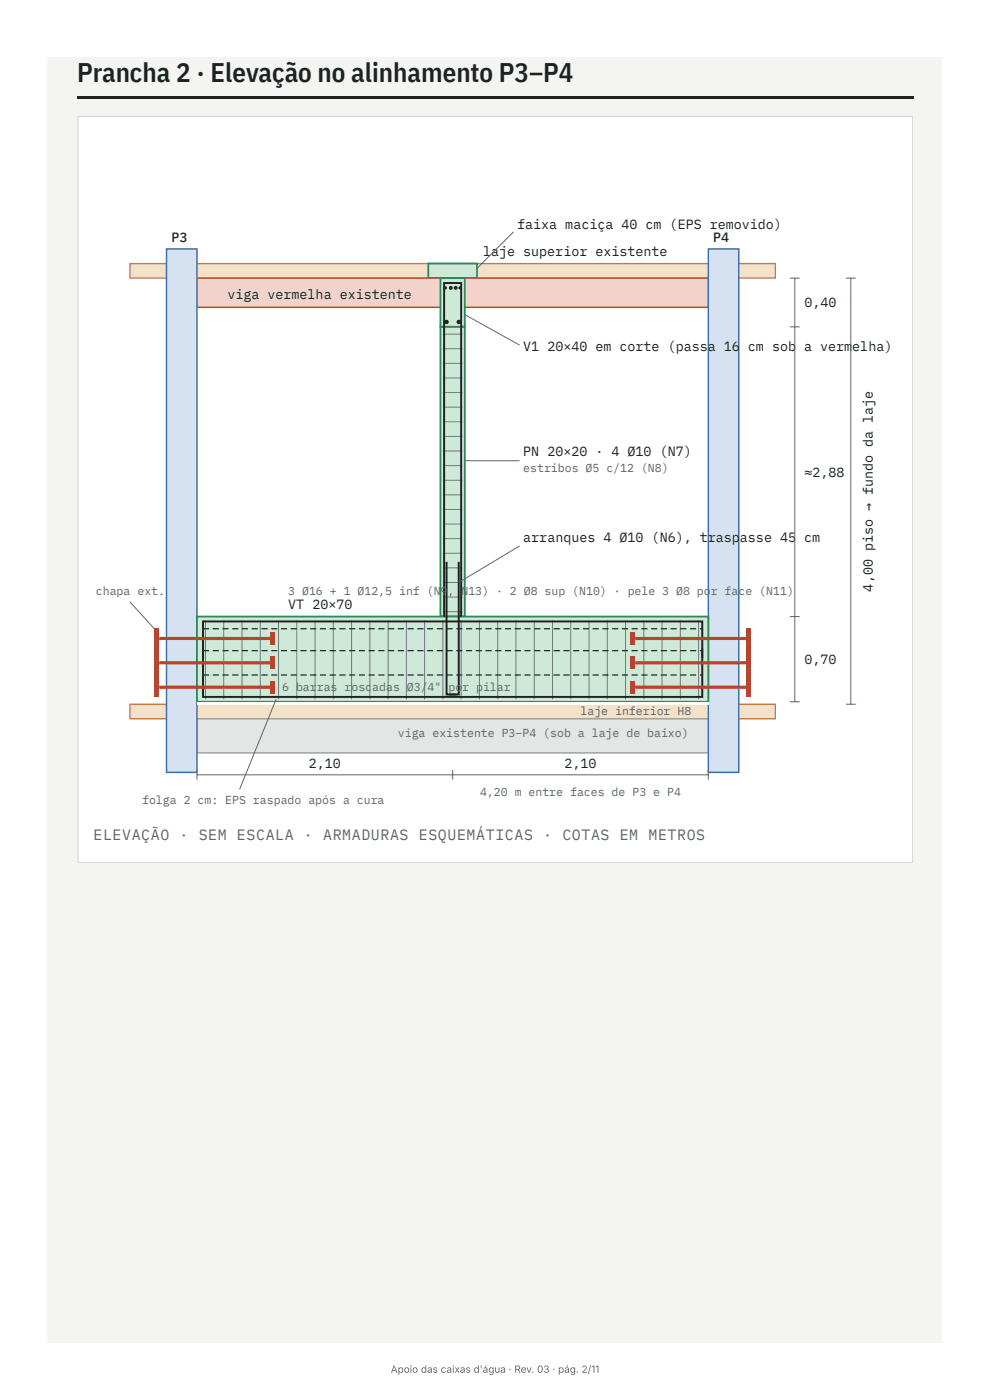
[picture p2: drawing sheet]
<svg xmlns="http://www.w3.org/2000/svg" width="210mm" height="297mm" viewBox="0 0 210 297" stroke-linecap="round" stroke-linejoin="round" font-family="sans-serif">
<path d="M10.1 12.2h189.9v273h-189.9z" fill="#f4f5f3"/>
<path d="M16.4 20.4h177.5v.5h-177.5z" fill="#1c2321"/>
<path d="M16.4 24.6h177.5v158.8h-177.5z" fill="#fff"/>
<path d="M16.5 24.7h177.3v158.5h-177.3z" fill="none" stroke="#d5dad7" stroke-width=".26"/>
<path d="M27.6 56h137v3.1h-137z" fill="#f3e2c8"/>
<path d="M27.6 56h137v3.1h-137z" fill="none" stroke="#c9822e" stroke-width=".26"/>
<path d="M90.9 56h10.4v3.1h-10.4z" fill="#cfe9d9"/>
<path d="M90.9 56h10.4v3.1h-10.4z" fill="none" stroke="#2f8a57" stroke-width=".39"/>
<path d="M41.8 59.1h108.6v6.2h-108.6z" fill="#f1d3cc"/>
<path d="M41.8 59.1h108.6v6.2h-108.6z" fill="none" stroke="#b8432f" stroke-width=".31"/>
<path d="M27.6 149.6h137v3.1h-137z" fill="#f3e2c8"/>
<path d="M27.6 149.6h137v3.1h-137z" fill="none" stroke="#c9822e" stroke-width=".26"/>
<path d="M41.8 152.7h108.6v7.2h-108.6z" fill="#e3e6e4"/>
<path d="M41.8 152.7h108.6v7.2h-108.6z" fill="none" stroke="#8a918e" stroke-width=".26"/>
<path d="M35.4 52.9h6.4v111.2h-6.4z" fill="#d6e2f2"/>
<path d="M35.4 52.9h6.4v111.2h-6.4z" fill="none" stroke="#3c6fb0" stroke-width=".31"/>
<path d="M150.4 52.9h6.5v111.2h-6.5z" fill="#d6e2f2"/>
<path d="M150.4 52.9h6.5v111.2h-6.5z" fill="none" stroke="#3c6fb0" stroke-width=".31"/>
<path d="M93.5 59.1h5.2v10.3h-5.2z" fill="#cfe9d9"/>
<path d="M93.5 59.1h5.2v10.3h-5.2z" fill="none" stroke="#2f8a57" stroke-width=".39"/>
<path d="M93.5 69.4h5.2v61.6h-5.2z" fill="#cfe9d9"/>
<path d="M93.5 69.4h5.2v61.6h-5.2z" fill="none" stroke="#2f8a57" stroke-width=".39"/>
<path d="M41.8 131h108.6v18.1h-108.6z" fill="#cfe9d9"/>
<path d="M41.8 131h108.6v18.1h-108.6z" fill="none" stroke="#2f8a57" stroke-width=".39"/>
<path d="M41.8 149.1h108.6v.5h-108.6z" fill="#fff"/>
<g fill="none" stroke="#1c2321" stroke-width=".21">
<path d="M94.1 77.2h4.1M94.1 74.1h4.1M94.1 71h4.1M94.1 98.9h4.1M94.1 95.8h4.1M94.1 92.7h4.1M94.1 89.6h4.1M94.1 86.5h4.1M94.1 83.4h4.1M94.1 80.3h4.1M94.1 117.5h4.1M94.1 114.4h4.1"/>
<path d="M94.1 111.3h4.1M94.1 108.2h4.1M94.1 105.1h4.1M94.1 102h4.1M43.6 131.7v16.8M47.5 131.7v16.8M51.4 131.7v16.8M55.3 131.7v16.8M59.1 131.7v16.8M63 131.7v16.8M66.9 131.7v16.8M70.8 131.7v16.8"/>
<path d="M74.7 131.7v16.8M78.5 131.7v16.8M82.4 131.7v16.8M86.3 131.7v16.8M90.2 131.7v16.8M94.1 131.7v16.8M94.1 129.9h4.1M94.1 126.8h4.1M94.1 123.7h4.1M94.1 120.6h4.1M97.9 131.7v16.8M101.8 131.7v16.8"/>
<path d="M105.7 131.7v16.8M109.6 131.7v16.8M113.4 131.7v16.8M117.3 131.7v16.8M121.2 131.7v16.8M125.1 131.7v16.8M129 131.7v16.8M132.8 131.7v16.8M136.7 131.7v16.8M140.6 131.7v16.8M144.5 131.7v16.8M148.3 131.7v16.8"/>
</g>
<path d="M43.1 137.7v10.3h106v-10.3M43.1 139.7v-7.7h106v7.7" fill="none" stroke="#1c2321" stroke-width=".41"/>
<path d="M43.1 143.2h1.3v.3h-1.3zM45.2 143.2h1.3v.3h-1.3zM47.3 143.2h1.2v.3h-1.2zM49.3 143.2h1.3v.3h-1.3zM51.4 143.2h1.3v.3h-1.3zM53.5 143.2h1.2v.3h-1.2zM55.5 143.2h1.3v.3h-1.3zM57.6 143.2h1.3v.3h-1.3zM59.7 143.2h1.3v.3h-1.3zM61.7 143.2h1.3v.3h-1.3zM63.8 143.2h1.3v.3h-1.3zM65.9 143.2h1.3v.3h-1.3zM67.9 143.2h1.3v.3h-1.3zM70 143.2h1.3v.3h-1.3zM72.1 143.2h1.3v.3h-1.3zM74.1 143.2h1.3v.3h-1.3zM76.2 143.2h1.3v.3h-1.3zM78.3 143.2h1.3v.3h-1.3zM80.3 143.2h1.3v.3h-1.3zM82.4 143.2h1.3v.3h-1.3zM84.5 143.2h1.3v.3h-1.3zM86.6 143.2h1.2v.3h-1.2zM88.6 143.2h1.3v.3h-1.3zM90.7 143.2h1.3v.3h-1.3zM92.8 143.2h1.3v.3h-1.3zM94.8 143.2h1.3v.3h-1.3zM96.9 143.2h1.3v.3h-1.3zM99 143.2h1.3v.3h-1.3zM101 143.2h1.3v.3h-1.3zM103.1 143.2h1.3v.3h-1.3zM105.2 143.2h1.3v.3h-1.3zM107.2 143.2h1.3v.3h-1.3zM109.3 143.2h1.3v.3h-1.3zM111.4 143.2h1.3v.3h-1.3zM113.4 143.2h1.3v.3h-1.3zM115.5 143.2h1.3v.3h-1.3zM117.6 143.2h1.3v.3h-1.3zM119.6 143.2h1.3v.3h-1.3zM121.7 143.2h1.3v.3h-1.3zM123.8 143.2h1.3v.3h-1.3zM125.9 143.2h1.2v.3h-1.2zM127.9 143.2h1.3v.3h-1.3zM130 143.2h1.3v.3h-1.3zM132.1 143.2h1.3v.3h-1.3zM134.1 143.2h1.3v.3h-1.3zM136.2 143.2h1.3v.3h-1.3zM138.3 143.2h1.3v.3h-1.3zM140.3 143.2h1.3v.3h-1.3zM142.4 143.2h1.3v.3h-1.3zM144.5 143.2h1.3v.3h-1.3zM146.5 143.2h1.3v.3h-1.3zM148.6 143.2h.5v.3h-.5zM43.1 138.1h1.3v.2h-1.3zM45.2 138.1h1.3v.2h-1.3zM47.3 138.1h1.2v.2h-1.2zM49.3 138.1h1.3v.2h-1.3zM51.4 138.1h1.3v.2h-1.3zM53.5 138.1h1.2v.2h-1.2zM55.5 138.1h1.3v.2h-1.3zM57.6 138.1h1.3v.2h-1.3zM59.7 138.1h1.3v.2h-1.3zM61.7 138.1h1.3v.2h-1.3zM63.8 138.1h1.3v.2h-1.3zM65.9 138.1h1.3v.2h-1.3zM67.9 138.1h1.3v.2h-1.3zM70 138.1h1.3v.2h-1.3zM72.1 138.1h1.3v.2h-1.3zM74.1 138.1h1.3v.2h-1.3zM76.2 138.1h1.3v.2h-1.3zM78.3 138.1h1.3v.2h-1.3zM80.3 138.1h1.3v.2h-1.3zM82.4 138.1h1.3v.2h-1.3zM84.5 138.1h1.3v.2h-1.3zM86.6 138.1h1.2v.2h-1.2zM88.6 138.1h1.3v.2h-1.3zM90.7 138.1h1.3v.2h-1.3zM92.8 138.1h1.3v.2h-1.3zM94.8 138.1h1.3v.2h-1.3zM96.9 138.1h1.3v.2h-1.3zM99 138.1h1.3v.2h-1.3zM101 138.1h1.3v.2h-1.3zM103.1 138.1h1.3v.2h-1.3zM105.2 138.1h1.3v.2h-1.3zM107.2 138.1h1.3v.2h-1.3zM109.3 138.1h1.3v.2h-1.3zM111.4 138.1h1.3v.2h-1.3zM113.4 138.1h1.3v.2h-1.3zM115.5 138.1h1.3v.2h-1.3zM117.6 138.1h1.3v.2h-1.3zM119.6 138.1h1.3v.2h-1.3zM121.7 138.1h1.3v.2h-1.3zM123.8 138.1h1.3v.2h-1.3zM125.9 138.1h1.2v.2h-1.2zM127.9 138.1h1.3v.2h-1.3zM130 138.1h1.3v.2h-1.3zM132.1 138.1h1.3v.2h-1.3zM134.1 138.1h1.3v.2h-1.3zM136.2 138.1h1.3v.2h-1.3zM138.3 138.1h1.3v.2h-1.3zM140.3 138.1h1.3v.2h-1.3zM142.4 138.1h1.3v.2h-1.3zM144.5 138.1h1.3v.2h-1.3zM146.5 138.1h1.3v.2h-1.3zM148.6 138.1h.5v.2h-.5zM43.1 133.4h1.3v.3h-1.3zM45.2 133.4h1.3v.3h-1.3zM47.3 133.4h1.2v.3h-1.2zM49.3 133.4h1.3v.3h-1.3zM51.4 133.4h1.3v.3h-1.3zM53.5 133.4h1.2v.3h-1.2zM55.5 133.4h1.3v.3h-1.3zM57.6 133.4h1.3v.3h-1.3zM59.7 133.4h1.3v.3h-1.3zM61.7 133.4h1.3v.3h-1.3zM63.8 133.4h1.3v.3h-1.3zM65.9 133.4h1.3v.3h-1.3zM67.9 133.4h1.3v.3h-1.3zM70 133.4h1.3v.3h-1.3zM72.1 133.4h1.3v.3h-1.3zM74.1 133.4h1.3v.3h-1.3zM76.2 133.4h1.3v.3h-1.3zM78.3 133.4h1.3v.3h-1.3zM80.3 133.4h1.3v.3h-1.3zM82.4 133.4h1.3v.3h-1.3zM84.5 133.4h1.3v.3h-1.3zM86.6 133.4h1.2v.3h-1.2zM88.6 133.4h1.3v.3h-1.3zM90.7 133.4h1.3v.3h-1.3zM92.8 133.4h1.3v.3h-1.3zM94.8 133.4h1.3v.3h-1.3zM96.9 133.4h1.3v.3h-1.3zM99 133.4h1.3v.3h-1.3zM101 133.4h1.3v.3h-1.3zM103.1 133.4h1.3v.3h-1.3zM105.2 133.4h1.3v.3h-1.3zM107.2 133.4h1.3v.3h-1.3zM109.3 133.4h1.3v.3h-1.3zM111.4 133.4h1.3v.3h-1.3zM113.4 133.4h1.3v.3h-1.3zM115.5 133.4h1.3v.3h-1.3zM117.6 133.4h1.3v.3h-1.3zM119.6 133.4h1.3v.3h-1.3zM121.7 133.4h1.3v.3h-1.3zM123.8 133.4h1.3v.3h-1.3zM125.9 133.4h1.2v.3h-1.2zM127.9 133.4h1.3v.3h-1.3zM130 133.4h1.3v.3h-1.3zM132.1 133.4h1.3v.3h-1.3zM134.1 133.4h1.3v.3h-1.3zM136.2 133.4h1.3v.3h-1.3zM138.3 133.4h1.3v.3h-1.3zM140.3 133.4h1.3v.3h-1.3zM142.4 133.4h1.3v.3h-1.3zM144.5 133.4h1.3v.3h-1.3zM146.5 133.4h1.3v.3h-1.3zM148.6 133.4h.5v.3h-.5z" fill="#1c2321"/>
<path d="M95.3 60.1h2.6v70.9M96.9 60.1h-2.6v70.9M94.8 119.3v28.2h2.1M97.4 119.3v28.2h-2.1" fill="none" stroke="#1c2321" stroke-width=".41"/>
<g fill="#1c2321">
<circle cx="94.8" cy="68.4" r=".47"/>
<circle cx="97.4" cy="68.4" r=".47"/>
<circle cx="94.6" cy="61.1" r=".34"/>
<circle cx="95.7" cy="61.1" r=".41"/>
<circle cx="96.8" cy="61.1" r=".41"/>
<circle cx="97.7" cy="61.1" r=".34"/>
</g>
<path d="M33.8 135.6h23.5M33.8 146h23.5M33.8 140.8h23.5" fill="none" stroke="#b8432f" stroke-width=".67" stroke-linecap="butt"/>
<g fill="#b8432f">
<path d="M32.8 133.5h1v14.5h-1z"/>
<path d="M57.3 144.7h1.1v2.5h-1.1z"/>
<path d="M57.3 139.5h1.1v2.6h-1.1z"/>
<path d="M57.3 134.3h1.1v2.6h-1.1z"/>
</g>
<path d="M134.9 135.6h23.5M134.9 146h23.5M134.9 140.8h23.5" fill="none" stroke="#b8432f" stroke-width=".67" stroke-linecap="butt"/>
<g fill="#b8432f">
<path d="M158.4 133.5h1.1v14.5h-1.1z"/>
<path d="M133.9 144.7h1v2.5h-1z"/>
<path d="M133.9 139.5h1v2.6h-1z"/>
<path d="M133.9 134.3h1v2.6h-1z"/>
</g>
<g fill="none" stroke="#5d6864" stroke-width=".21">
<path d="M109 49.2l-7.7 7.8M167.7 59.1h2.1M168.8 59.1v90M179.6 59.1h2.1M180.7 59.1v90.5M98.7 66.8l11.6 6.5M167.7 69.4h2.1M98.7 97.9h11.6M110.3 116l-12.9 7.7M27.6 127.9l5.2 5.6M167.7 131h2.1M58.6 148.5l-7.7 19.2"/>
<path d="M167.7 149.1h2.1M179.6 149.6h2.1M41.8 163.5v2.1M41.8 164.6h108.6M96.1 163.5v2.1M150.4 163.5v2.1"/>
</g>
<text font-size="5.7" fill="#1c2321" x="16.4" y="17.5">Prancha 2 · Elevação no alinhamento P3–P4</text>
<text font-size="3.2" fill="#5d6864" x="19.8" y="178.3">ELEVAÇÃO · SEM ESCALA · ARMADURAS ESQUEMÁTICAS · COTAS EM METROS</text>
<g font-size="2.8" fill="#1c2321">
<text x="36.4" y="51.3">P3</text>
<text x="109.8" y="48.7">faixa maciça 40 cm (EPS removido)</text>
<text x="151.4" y="51.3">P4</text>
<text x="102.6" y="54.4">laje superior existente</text>
<text x="48.3" y="63.5">viga vermelha existente</text>
<text x="170.8" y="65.3">0,40</text>
<text x="111.1" y="74.6">V1</text>
<text x="116.2" y="74.6">20×40 em corte (passa 16</text>
<text x="158.8" y="74.6">cm sob</text>
<text x="170.8" y="74.6">a verm</text>
<text x="181" y="74.6">elha)</text>
<text x="111.1" y="96.8">PN 20×20 · 4 Ø10 (N7)</text>
<text x="170.8" y="101.2">≈2,88</text>
<text x="111.1" y="115.2">arranques 4 Ø10 (N6), trasp</text>
<text x="157.1" y="115.2">asse 45</text>
<text x="170.8" y="115.2">cm</text>
<text x="185.3" y="125.6" transform="rotate(-90 185.3 125.6)">4,00 piso → fundo da laje</text>
<text x="61.2" y="129.4">VT 20×70</text>
<text x="170.8" y="141">0,70</text>
<text x="65.6" y="163">2,10</text>
<text x="119.9" y="163">2,10</text>
</g>
<g font-size="2.5" fill="#5d6864">
<text x="111.1" y="100.2">estribos Ø5 c/12 (N8)</text>
<text x="20.4" y="126.3">chapa ext.</text>
<text x="61.2" y="126.3">3 Ø16 + 1 Ø12,5 inf (N</text>
<text x="93.6" y="126.3">9</text>
<text x="95" y="126.3">,</text>
<text x="98" y="126.3">N13) · 2 Ø8 sup (N10) · pele 3 Ø8 po</text>
<text x="150.9" y="126.3">r face (N11)</text>
<text x="59.9" y="146.7">6 bar</text>
<text x="67.3" y="146.7">ras rosc</text>
<text x="79" y="146.7">adas</text>
<text x="86.4" y="146.7">Ø3/</text>
<text x="90.8" y="146.7">4&quot;</text>
<text x="95.2" y="146.7">po</text>
<text x="98.2" y="146.7">r pilar</text>
<text x="123.3" y="151.9">laje inferior H8</text>
<text x="84.5" y="156.6">viga existente P3–P4 (sob a laje de baixo)</text>
<text x="30.2" y="170.8">folga 2 cm: EPS raspado após a cura</text>
<text x="101.9" y="169">4,20 m entre faces de P3 e P4</text>
</g>
<text font-size="2.1" fill="#666" x="83" y="291.6">Apoio das caixas d'água · Rev. 03 · pág. 2/11</text>
</svg>
